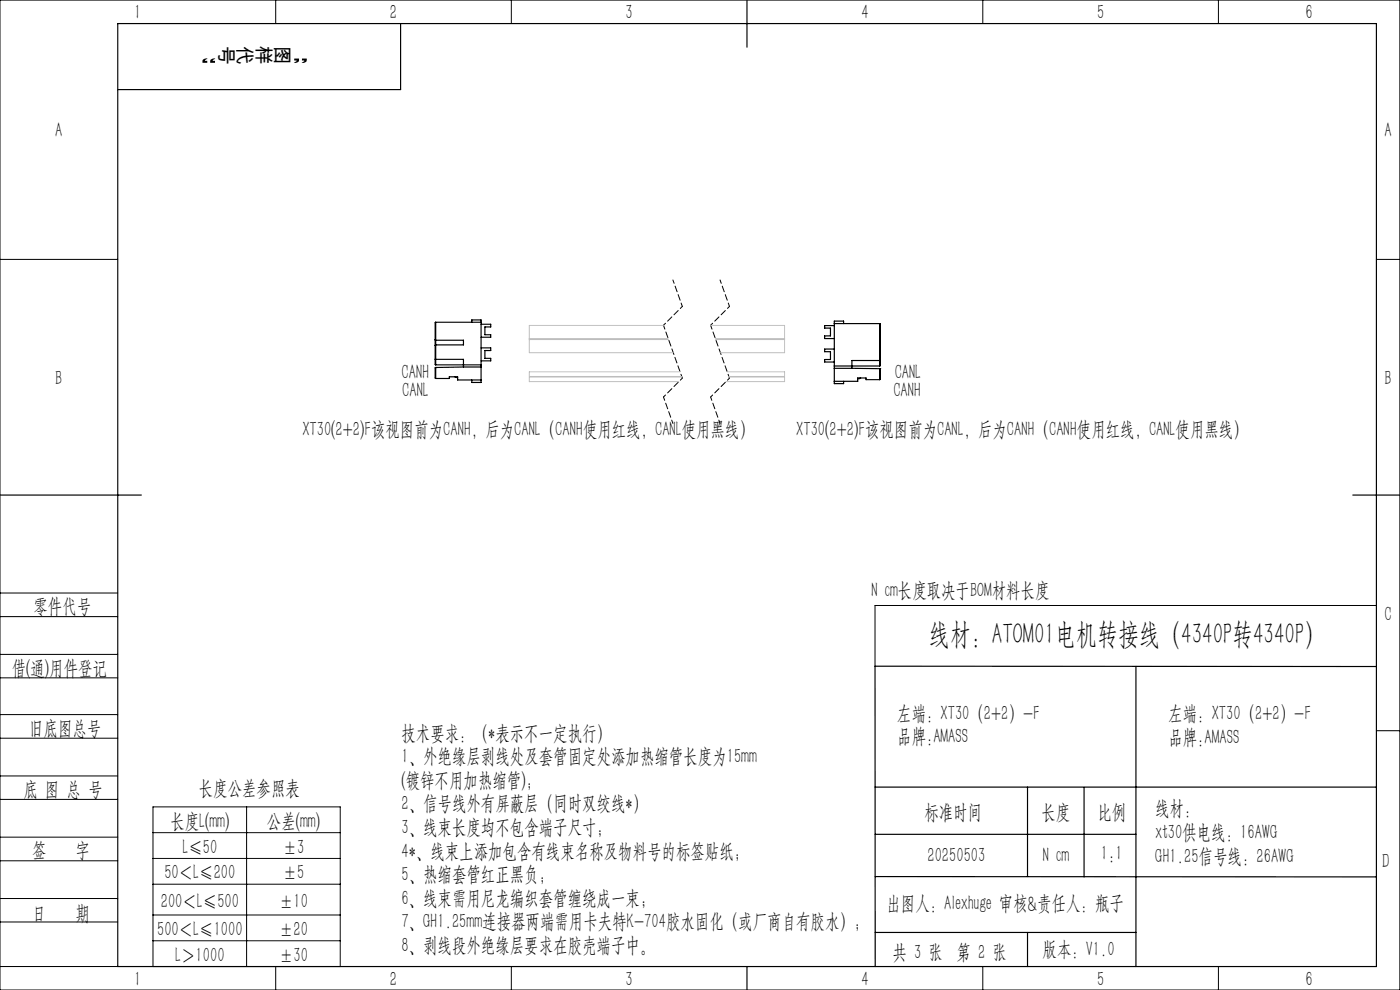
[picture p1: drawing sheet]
<svg xmlns="http://www.w3.org/2000/svg" width="297mm" height="210mm" viewBox="0 0 297 210" stroke-linecap="round" stroke-linejoin="round" font-family="sans-serif">
<g fill="none" stroke="#000" stroke-width=".21">
<path d="M0 0h297v210h-297zM58.5 0v5M108.5 0v5M208.5 0v5M258.5 0v5M0 55h25M292 55h5M0 138.8h25M0 125.8h25M0 130.8h25M292 128.4h-106.4v12.9M0 143.8h25"/>
<path d="M0 156.6h25M0 151.6h25M292 155h5M0 169.6h25M0 164.6h25M0 177.6h25M32.5 171.2h39.7v33.8h-39.7zM32.5 176.6h39.7M52.3 171.2v33.8M0 182.6h25M0 190.6h25M0 195.6h25"/>
<path d="M32.5 182.1h39.7M32.5 187.6h39.7M32.5 194.1h39.7M32.5 199.6h39.7M0 205h25M58.5 205v5M108.5 205v5M208.5 205v5M258.5 205v5"/>
</g>
<path d="M142.8 59.4l2 5.6M152.8 59.4l2 5.6M140.8 84.2l2 5.6M150.8 84.2l2 5.6" fill="none" stroke="#000" stroke-width=".21" stroke-dasharray="1.3 .6" stroke-dashoffset=".5"/>
<path d="M144.8 65l-4 4M154.8 65l-4 4M144.8 80.2l-4 4M154.8 80.2l-4 4" fill="none" stroke="#000" stroke-width=".21" stroke-dasharray="1.3 .6" stroke-dashoffset=".7"/>
<path d="M140.8 69l4 11.2M150.8 69l4 11.2" fill="none" stroke="#000" stroke-width=".21" stroke-dasharray="1.3 .6" stroke-dashoffset=".4"/>
<g fill="none" stroke="#000" stroke-width=".25">
<path d="M25 5h267v200h-267zM85 5v14h-60M158.5 0v10M92.3 76.2h6v1.6M92.3 72.1l6 .1v1l-6 .1M92.4 78v2.3M92.4 78h.1M92.4 68.4v9M92.4 77.4h9.7M92.4 68.4h9.7M96.5 79.9l.6 .2M98.3 77.8h3.8"/>
<path d="M98.3 77.8l-5.9 .2M100.1 68.4v-.5h2v13.2h-2v-.5M102.1 73.8h2v.6h-1.2v1.6h1.2v.5h-2M102.1 68.8h2v.5h-1.2v1.7h1.2v.5h-2M177 74h-2.1v.6h1.3v1.7h-1.3v.5h2.1M177 69.1h-2.1v.5h1.3v1.7h-1.3v.5h2.1M177 78.1h3.7M177 77.6h9.6M177 68.6h9.6M179 68.6v-.5h-2v13.3h2v-.5M180.7 78.1l5.9 .1M186.6 78.2h.1"/>
<path d="M186.6 78.2v2.3M186.6 68.6v9M186.7 76.4l-6 .1v1.6M92.4 80.3h2.9v-.4h1.8v.7h5M182.6 80.2l-.6 .1M186.6 80.5h-2.9v-.3h-1.7v.7h-5M0 105h30M287 105h10M241 141.3v63.7M292 141.4l-106.4-.1 .1 63.7M185.6 167h106.4M185.7 177h55.3"/>
<path d="M218 167v18.9M230 167v19M185.7 197.8h55.3M185.7 185.9l106.3 .1M218 197.8v7.2M158.5 205v5"/>
</g>
<path d="M112.3 72h29.5M112.3 71.8h29.4M140.8 69h-28.5v5.8h30.5M144.3 78.9h-32v1h32.3M144.6 80h-32.3v1h31.7M150.7 69h15.7v5.8h-13.6M151.7 71.8h14.7M151.8 72h14.6M154.3 78.9h12.1v1h-11.8M154.6 80h11.8v1h-12.4" fill="none" stroke="#c0c0c0" stroke-width=".21"/>
<text font-size="6.3" x="197.1" y="136.6">线材：ATOM01电机转接线（4340P转4340P）</text>
<g font-size="4.4">
<text x="28.5" y="4.1">1</text>
<text x="82.7" y="4.1">2</text>
<text x="132.7" y="4.1">3</text>
<text x="182.7" y="4.1">4</text>
<text x="232.7" y="4.1">5</text>
<text x="277" y="4.1">6</text>
<text x="11.7" y="29.1">A</text>
<text x="293.7" y="29.1">A</text>
<text x="11.7" y="81.6">B</text>
<text x="85.2" y="80.3">CANH</text>
<text x="189.8" y="80.3">CANL</text>
<text x="293.7" y="81.6">B</text>
<text x="85.3" y="84.2">CANL</text>
<text x="189.5" y="84.2">CANH</text>
<text x="64.2" y="92.5">XT30(2+2)F该视图前为CANH，后为CANL（CANH使用红线，CANL使用黑线）</text>
<text x="168.9" y="92.5">XT30(2+2)F该视图前为CANL，后为CANH（CANH使用红线，CANL使用黑线）</text>
<text x="7.1" y="130.1">零件代号</text>
<text x="184.9" y="126.6">N cm长度取决于BOM材料长度</text>
<text x="293.7" y="131.6">C</text>
<text x="2.5" y="143.2">借(通)用件登记</text>
<text x="6.2" y="155.8">旧底图总号</text>
<text x="190.4" y="152.7">左端：XT30（2+2）-F</text>
<text x="247.9" y="152.7">左端：XT30（2+2）-F</text>
<text x="85.2" y="156.9">技术要求：（*表示不一定执行）</text>
<text x="85.2" y="161.9">1、外绝缘层剥线处及套管固定处添加热缩管长度为15mm</text>
<text x="190.4" y="157.7">品牌:AMASS</text>
<text x="247.9" y="157.7">品牌:AMASS</text>
<text x="85.2" y="166.9">(镀锌不用加热缩管)；</text>
<text x="5" y="168.9">底 图 总 号</text>
<text x="42.2" y="168.7">长度公差参照表</text>
<text x="85.2" y="171.9">2、信号线外有屏蔽层（同时双绞线*）</text>
<text x="196.1" y="173.8">标准时间</text>
<text x="221" y="173.8">长度</text>
<text x="232.8" y="173.8">比例</text>
<text x="245.1" y="173">线材：</text>
<text x="36.1" y="175.6">长度L(mm)</text>
<text x="56.6" y="175.6">公差(mm)</text>
<text x="85.2" y="176.9">3、线束长度均不包含端子尺寸；</text>
<text x="245.1" y="178">xt30供电线：16AWG</text>
<text x="6.8" y="181.9">签</text>
<text x="16" y="181.9">字</text>
<text x="38.7" y="181.1">L≤50</text>
<text x="60" y="181.1">±3</text>
<text x="85.2" y="181.9">4*、线束上添加包含有线束名称及物料号的标签贴纸；</text>
<text x="196.8" y="183">20250503</text>
<text x="221.2" y="182.8">N cm</text>
<text x="233.6" y="182.4">1:1</text>
<text x="245.1" y="183">GH1.25信号线：26AWG</text>
<text x="293.2" y="184.1">D</text>
<text x="34.9" y="186.5">50＜L≤200</text>
<text x="60" y="186.5">±5</text>
<text x="85.2" y="186.9">5、热缩套管红正黑负；</text>
<text x="85.2" y="191.9">6、线束需用尼龙编织套管缠绕成一束；</text>
<text x="6.8" y="195.2">日</text>
<text x="16" y="195.2">期</text>
<text x="34.1" y="192.5">200＜L≤500</text>
<text x="59.2" y="192.5">±10</text>
<text x="85.2" y="196.9">7、GH1.25mm连接器两端需用卡夫特K-704胶水固化（或厂商自有胶水）；</text>
<text x="188.1" y="192.9">出图人：Alexhuge 审核&amp;责任人：瓶子</text>
<text x="33.3" y="198.5">500＜L≤1000</text>
<text x="37.2" y="204">L＞1000</text>
<text x="59.2" y="198.5">±20</text>
<text x="59.2" y="204">±30</text>
<text x="85.2" y="201.9">8、剥线段外绝缘层要求在胶壳端子中。</text>
<text x="189.3" y="203.4">共 3 张 第 2 张</text>
<text x="221.2" y="202.8">版本：V1.0</text>
<text x="28.5" y="209.1">1</text>
<text x="82.7" y="209.1">2</text>
<text x="132.7" y="209.1">3</text>
<text x="182.7" y="209.1">4</text>
<text x="232.7" y="209.1">5</text>
<text x="277" y="209.1">6</text>
</g>
<g font-size="4.1">
<text x="46.1" y="10.4" transform="rotate(-180 46.1 10.4)">”</text>
<text x="46.6" y="9.8" transform="rotate(90 46.6 9.8)">号</text>
<text x="50.5" y="9.8" transform="rotate(90 50.5 9.8)">代</text>
<text x="54.5" y="9.8" transform="rotate(90 54.5 9.8)">样</text>
<text x="58.4" y="9.8" transform="rotate(90 58.4 9.8)">图</text>
<text x="65.5" y="10.4" transform="rotate(-180 65.5 10.4)">“</text>
</g>
</svg>
